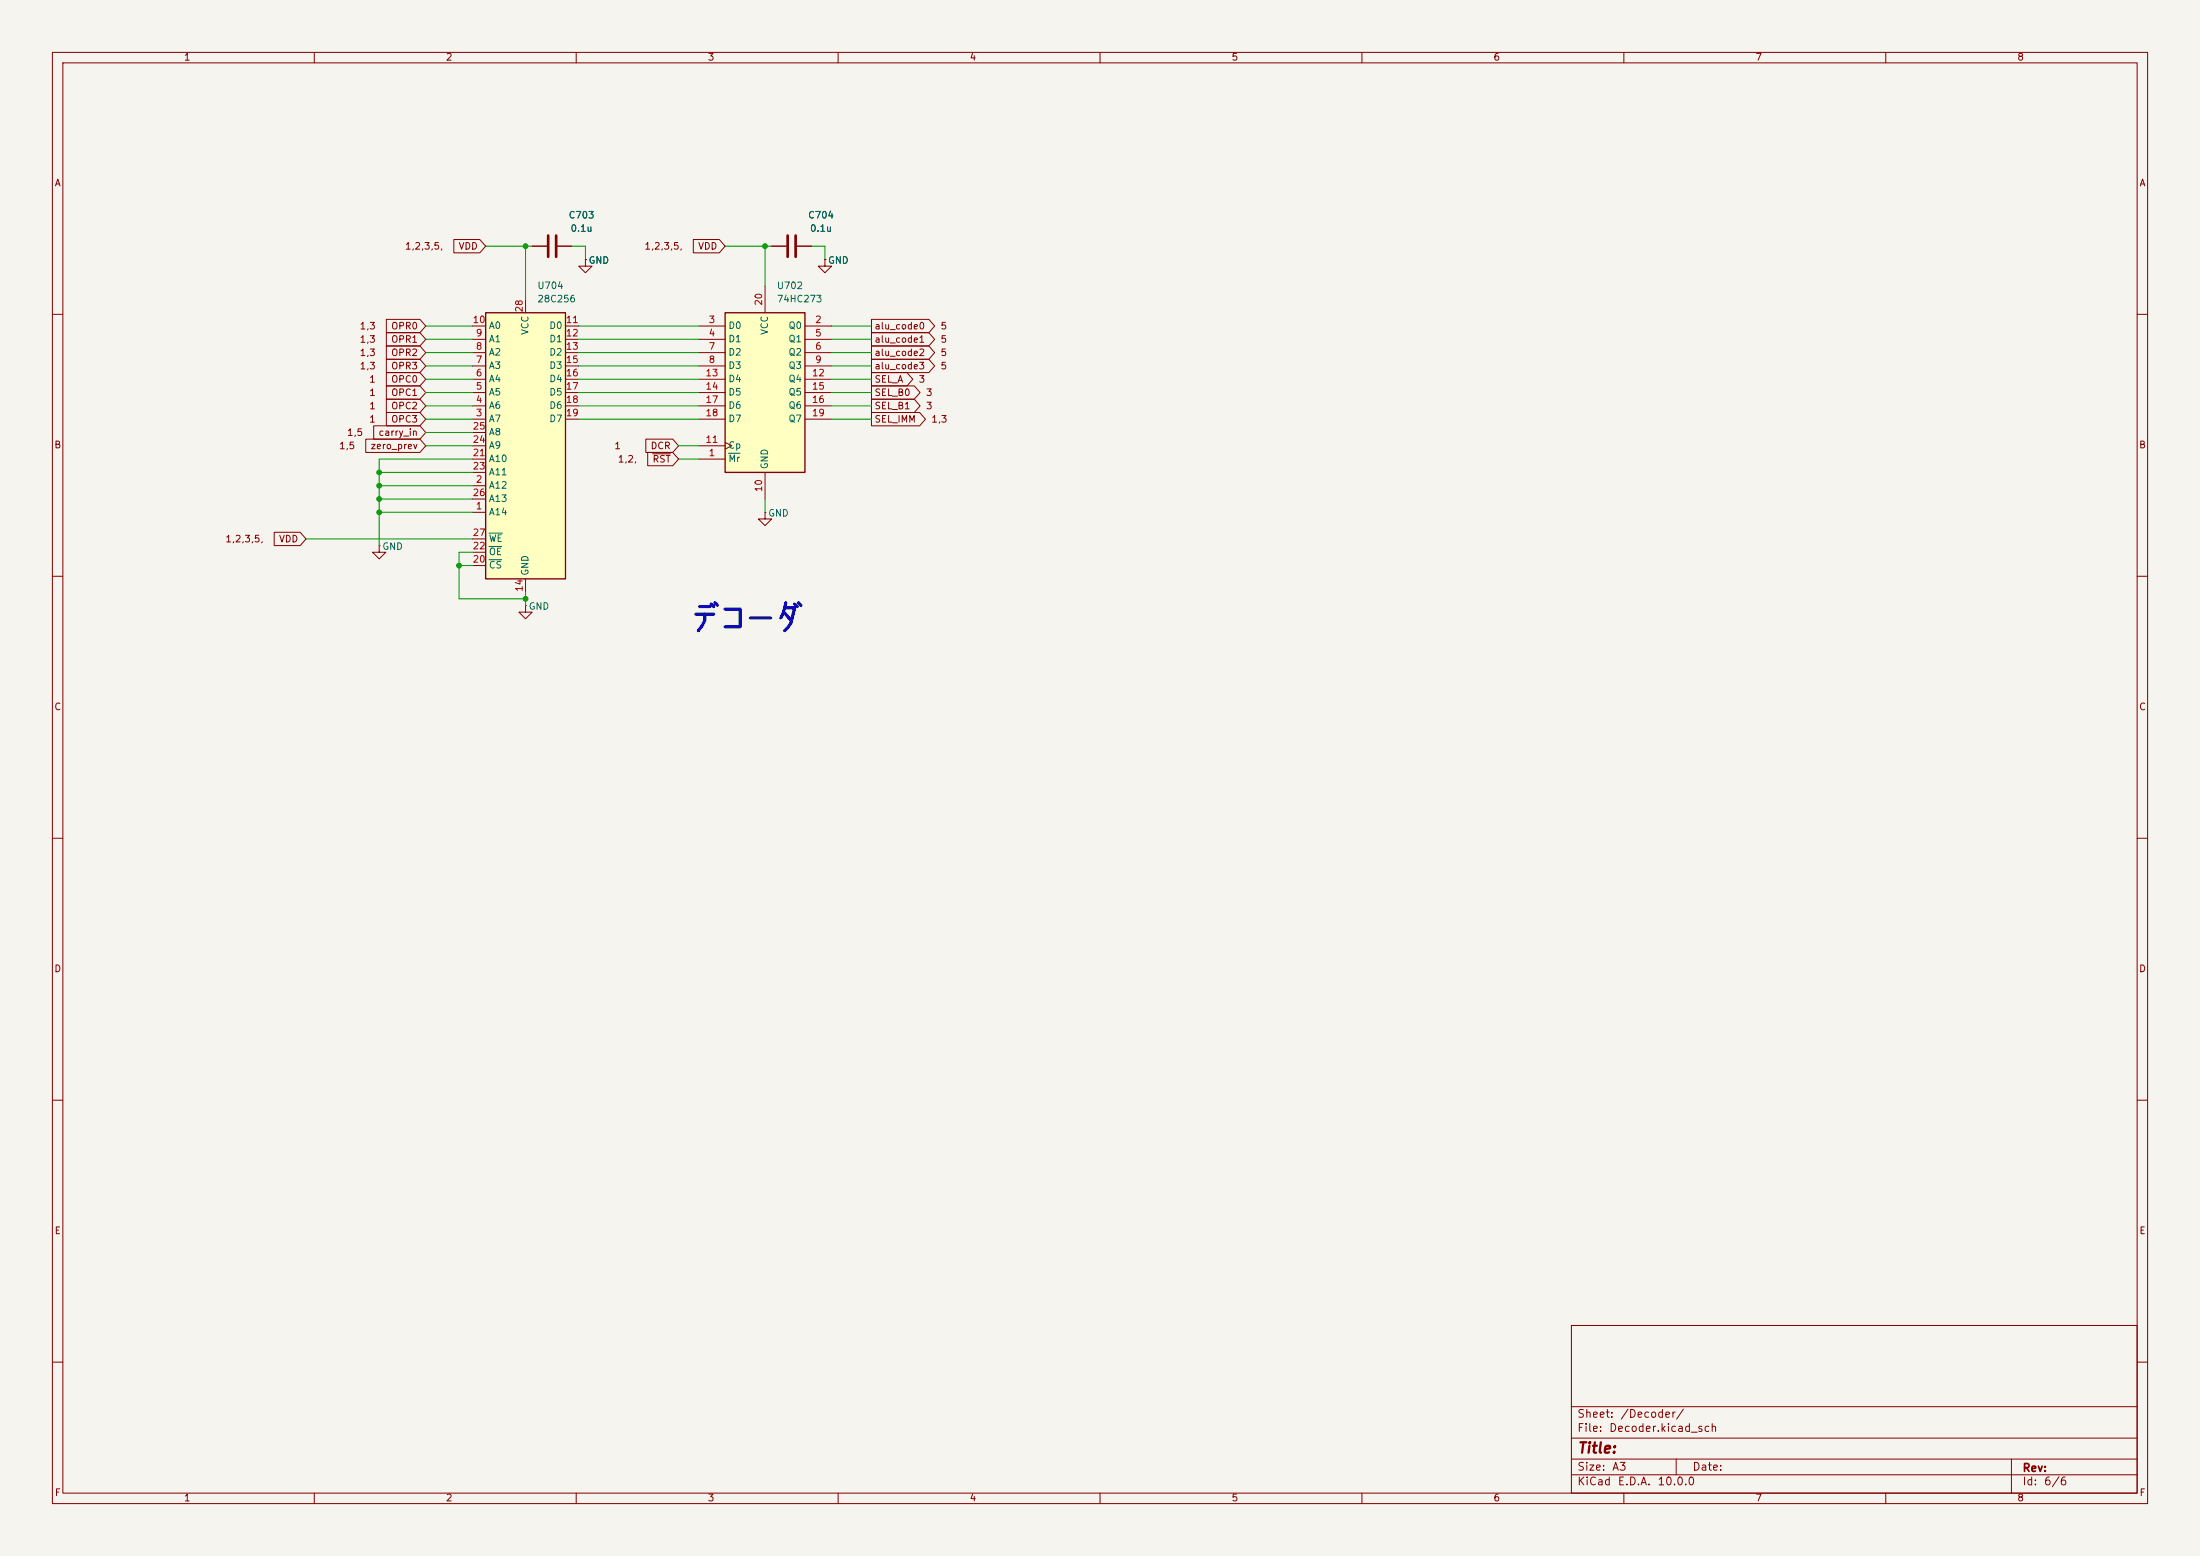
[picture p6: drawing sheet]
(kicad_sch
 (version 20260306)
 (generator "eeschema")
 (generator_version "10.0")
 (paper "A3")
 (lib_symbols
  (symbol "74xx:74LS273" (exclude_from_sim no) (in_bom yes) (on_board yes)
   (in_pos_files yes)
   (duplicate_pin_numbers_are_jumpers no)
   (property "Reference" "U" (at -7.62 16.51 0) (show_name no) (do_not_autoplace no) (effects (font (size 1.27 1.27))))
   (property "Value" "74LS273" (at -7.62 -16.51 0) (show_name no) (do_not_autoplace no) (effects (font (size 1.27 1.27))))
   (property "Footprint" "" (at 0 0 0) (show_name no) (do_not_autoplace no) (hide yes) (effects (font (size 1.27 1.27))))
   (property "Datasheet" "http://www.ti.com/lit/gpn/sn74LS273" (at 0 0 0) (show_name no) (do_not_autoplace no) (hide yes) (effects (font (size 1.27 1.27))))
   (property "Description" "8-bit D Flip-Flop, reset" (at 0 0 0) (show_name no) (do_not_autoplace no) (hide yes) (effects (font (size 1.27 1.27))))
   (symbol "74LS273_1_0"
    (pin input line (at -12.7 -12.7 0) (length 5.08) (name "~{Mr}" (effects (font (size 1.27 1.27)))) (number "1" (effects (font (size 1.27 1.27)))))
    (pin output line (at 12.7 12.7 180) (length 5.08) (name "Q0" (effects (font (size 1.27 1.27)))) (number "2" (effects (font (size 1.27 1.27)))))
    (pin input line (at -12.7 12.7 0) (length 5.08) (name "D0" (effects (font (size 1.27 1.27)))) (number "3" (effects (font (size 1.27 1.27)))))
    (pin input line (at -12.7 10.16 0) (length 5.08) (name "D1" (effects (font (size 1.27 1.27)))) (number "4" (effects (font (size 1.27 1.27)))))
    (pin output line (at 12.7 10.16 180) (length 5.08) (name "Q1" (effects (font (size 1.27 1.27)))) (number "5" (effects (font (size 1.27 1.27)))))
    (pin output line (at 12.7 7.62 180) (length 5.08) (name "Q2" (effects (font (size 1.27 1.27)))) (number "6" (effects (font (size 1.27 1.27)))))
    (pin input line (at -12.7 7.62 0) (length 5.08) (name "D2" (effects (font (size 1.27 1.27)))) (number "7" (effects (font (size 1.27 1.27)))))
    (pin input line (at -12.7 5.08 0) (length 5.08) (name "D3" (effects (font (size 1.27 1.27)))) (number "8" (effects (font (size 1.27 1.27)))))
    (pin output line (at 12.7 5.08 180) (length 5.08) (name "Q3" (effects (font (size 1.27 1.27)))) (number "9" (effects (font (size 1.27 1.27)))))
    (pin power_in line (at 0 -20.32 90) (length 5.08) (name "GND" (effects (font (size 1.27 1.27)))) (number "10" (effects (font (size 1.27 1.27)))))
    (pin input clock (at -12.7 -10.16 0) (length 5.08) (name "Cp" (effects (font (size 1.27 1.27)))) (number "11" (effects (font (size 1.27 1.27)))))
    (pin output line (at 12.7 2.54 180) (length 5.08) (name "Q4" (effects (font (size 1.27 1.27)))) (number "12" (effects (font (size 1.27 1.27)))))
    (pin input line (at -12.7 2.54 0) (length 5.08) (name "D4" (effects (font (size 1.27 1.27)))) (number "13" (effects (font (size 1.27 1.27)))))
    (pin input line (at -12.7 0 0) (length 5.08) (name "D5" (effects (font (size 1.27 1.27)))) (number "14" (effects (font (size 1.27 1.27)))))
    (pin output line (at 12.7 0 180) (length 5.08) (name "Q5" (effects (font (size 1.27 1.27)))) (number "15" (effects (font (size 1.27 1.27)))))
    (pin output line (at 12.7 -2.54 180) (length 5.08) (name "Q6" (effects (font (size 1.27 1.27)))) (number "16" (effects (font (size 1.27 1.27)))))
    (pin input line (at -12.7 -2.54 0) (length 5.08) (name "D6" (effects (font (size 1.27 1.27)))) (number "17" (effects (font (size 1.27 1.27)))))
    (pin input line (at -12.7 -5.08 0) (length 5.08) (name "D7" (effects (font (size 1.27 1.27)))) (number "18" (effects (font (size 1.27 1.27)))))
    (pin output line (at 12.7 -5.08 180) (length 5.08) (name "Q7" (effects (font (size 1.27 1.27)))) (number "19" (effects (font (size 1.27 1.27)))))
    (pin power_in line (at 0 20.32 270) (length 5.08) (name "VCC" (effects (font (size 1.27 1.27)))) (number "20" (effects (font (size 1.27 1.27))))))
   (symbol "74LS273_1_1"
    (rectangle (start -7.62 15.24) (end 7.62 -15.24) (stroke (width 0.254) (type default)) (fill (type background))))
   (embedded_fonts no))
  (symbol "Device:C"
   (pin_numbers (hide yes))
   (pin_names
    (offset 0.254)) (exclude_from_sim no) (in_bom yes) (on_board yes)
   (in_pos_files yes)
   (duplicate_pin_numbers_are_jumpers no)
   (property "Reference" "C" (at 0.635 2.54 0) (show_name no) (do_not_autoplace no) (effects (font (size 1.27 1.27)) (justify left)))
   (property "Value" "C" (at 0.635 -2.54 0) (show_name no) (do_not_autoplace no) (effects (font (size 1.27 1.27)) (justify left)))
   (property "Footprint" "" (at 0.9652 -3.81 0) (show_name no) (do_not_autoplace no) (hide yes) (effects (font (size 1.27 1.27))))
   (property "Datasheet" "" (at 0 0 0) (show_name no) (do_not_autoplace no) (hide yes) (effects (font (size 1.27 1.27))))
   (property "Description" "Unpolarized capacitor" (at 0 0 0) (show_name no) (do_not_autoplace no) (hide yes) (effects (font (size 1.27 1.27))))
   (symbol "C_0_1"
    (polyline (pts (xy -2.032 0.762) (xy 2.032 0.762)) (stroke (width 0.508) (type default)) (fill (type none)))
    (polyline (pts (xy -2.032 -0.762) (xy 2.032 -0.762)) (stroke (width 0.508) (type default)) (fill (type none))))
   (symbol "C_1_1"
    (pin passive line (at 0 3.81 270) (length 2.794) (name "" (effects (font (size 1.27 1.27)))) (number "1" (effects (font (size 1.27 1.27)))))
    (pin passive line (at 0 -3.81 90) (length 2.794) (name "" (effects (font (size 1.27 1.27)))) (number "2" (effects (font (size 1.27 1.27))))))
   (embedded_fonts no))
  (symbol "Memory_EEPROM:28C256" (exclude_from_sim no) (in_bom yes) (on_board yes)
   (in_pos_files yes)
   (duplicate_pin_numbers_are_jumpers no)
   (property "Reference" "U" (at -7.62 26.67 0) (show_name no) (do_not_autoplace no) (effects (font (size 1.27 1.27))))
   (property "Value" "28C256" (at 2.54 -26.67 0) (show_name no) (do_not_autoplace no) (effects (font (size 1.27 1.27)) (justify left)))
   (property "Footprint" "" (at 0 0 0) (show_name no) (do_not_autoplace no) (hide yes) (effects (font (size 1.27 1.27))))
   (property "Datasheet" "http://ww1.microchip.com/downloads/en/DeviceDoc/doc0006.pdf" (at 0 0 0) (show_name no) (do_not_autoplace no) (hide yes) (effects (font (size 1.27 1.27))))
   (property "Description" "Paged Parallel EEPROM 256Kb (32K x 8), DIP-28/SOIC-28" (at 0 0 0) (show_name no) (do_not_autoplace no) (hide yes) (effects (font (size 1.27 1.27))))
   (symbol "28C256_1_1"
    (rectangle (start -7.62 25.4) (end 7.62 -25.4) (stroke (width 0.254) (type default)) (fill (type background)))
    (pin input line (at -10.16 -12.7 0) (length 2.54) (name "A14" (effects (font (size 1.27 1.27)))) (number "1" (effects (font (size 1.27 1.27)))))
    (pin input line (at -10.16 -7.62 0) (length 2.54) (name "A12" (effects (font (size 1.27 1.27)))) (number "2" (effects (font (size 1.27 1.27)))))
    (pin input line (at -10.16 5.08 0) (length 2.54) (name "A7" (effects (font (size 1.27 1.27)))) (number "3" (effects (font (size 1.27 1.27)))))
    (pin input line (at -10.16 7.62 0) (length 2.54) (name "A6" (effects (font (size 1.27 1.27)))) (number "4" (effects (font (size 1.27 1.27)))))
    (pin input line (at -10.16 10.16 0) (length 2.54) (name "A5" (effects (font (size 1.27 1.27)))) (number "5" (effects (font (size 1.27 1.27)))))
    (pin input line (at -10.16 12.7 0) (length 2.54) (name "A4" (effects (font (size 1.27 1.27)))) (number "6" (effects (font (size 1.27 1.27)))))
    (pin input line (at -10.16 15.24 0) (length 2.54) (name "A3" (effects (font (size 1.27 1.27)))) (number "7" (effects (font (size 1.27 1.27)))))
    (pin input line (at -10.16 17.78 0) (length 2.54) (name "A2" (effects (font (size 1.27 1.27)))) (number "8" (effects (font (size 1.27 1.27)))))
    (pin input line (at -10.16 20.32 0) (length 2.54) (name "A1" (effects (font (size 1.27 1.27)))) (number "9" (effects (font (size 1.27 1.27)))))
    (pin input line (at -10.16 22.86 0) (length 2.54) (name "A0" (effects (font (size 1.27 1.27)))) (number "10" (effects (font (size 1.27 1.27)))))
    (pin tri_state line (at 10.16 22.86 180) (length 2.54) (name "D0" (effects (font (size 1.27 1.27)))) (number "11" (effects (font (size 1.27 1.27)))))
    (pin tri_state line (at 10.16 20.32 180) (length 2.54) (name "D1" (effects (font (size 1.27 1.27)))) (number "12" (effects (font (size 1.27 1.27)))))
    (pin tri_state line (at 10.16 17.78 180) (length 2.54) (name "D2" (effects (font (size 1.27 1.27)))) (number "13" (effects (font (size 1.27 1.27)))))
    (pin power_in line (at 0 -27.94 90) (length 2.54) (name "GND" (effects (font (size 1.27 1.27)))) (number "14" (effects (font (size 1.27 1.27)))))
    (pin tri_state line (at 10.16 15.24 180) (length 2.54) (name "D3" (effects (font (size 1.27 1.27)))) (number "15" (effects (font (size 1.27 1.27)))))
    (pin tri_state line (at 10.16 12.7 180) (length 2.54) (name "D4" (effects (font (size 1.27 1.27)))) (number "16" (effects (font (size 1.27 1.27)))))
    (pin tri_state line (at 10.16 10.16 180) (length 2.54) (name "D5" (effects (font (size 1.27 1.27)))) (number "17" (effects (font (size 1.27 1.27)))))
    (pin tri_state line (at 10.16 7.62 180) (length 2.54) (name "D6" (effects (font (size 1.27 1.27)))) (number "18" (effects (font (size 1.27 1.27)))))
    (pin tri_state line (at 10.16 5.08 180) (length 2.54) (name "D7" (effects (font (size 1.27 1.27)))) (number "19" (effects (font (size 1.27 1.27)))))
    (pin input line (at -10.16 -22.86 0) (length 2.54) (name "~{CS}" (effects (font (size 1.27 1.27)))) (number "20" (effects (font (size 1.27 1.27)))))
    (pin input line (at -10.16 -2.54 0) (length 2.54) (name "A10" (effects (font (size 1.27 1.27)))) (number "21" (effects (font (size 1.27 1.27)))))
    (pin input line (at -10.16 -20.32 0) (length 2.54) (name "~{OE}" (effects (font (size 1.27 1.27)))) (number "22" (effects (font (size 1.27 1.27)))))
    (pin input line (at -10.16 -5.08 0) (length 2.54) (name "A11" (effects (font (size 1.27 1.27)))) (number "23" (effects (font (size 1.27 1.27)))))
    (pin input line (at -10.16 0 0) (length 2.54) (name "A9" (effects (font (size 1.27 1.27)))) (number "24" (effects (font (size 1.27 1.27)))))
    (pin input line (at -10.16 2.54 0) (length 2.54) (name "A8" (effects (font (size 1.27 1.27)))) (number "25" (effects (font (size 1.27 1.27)))))
    (pin input line (at -10.16 -10.16 0) (length 2.54) (name "A13" (effects (font (size 1.27 1.27)))) (number "26" (effects (font (size 1.27 1.27)))))
    (pin input line (at -10.16 -17.78 0) (length 2.54) (name "~{WE}" (effects (font (size 1.27 1.27)))) (number "27" (effects (font (size 1.27 1.27)))))
    (pin power_in line (at 0 27.94 270) (length 2.54) (name "VCC" (effects (font (size 1.27 1.27)))) (number "28" (effects (font (size 1.27 1.27))))))
   (embedded_fonts no))
  (symbol "power:GND"
   (power global)
   (pin_numbers (hide yes))
   (pin_names
    (offset 0) (hide yes)) (exclude_from_sim no) (in_bom yes) (on_board yes)
   (in_pos_files yes)
   (duplicate_pin_numbers_are_jumpers no)
   (property "Reference" "#PWR" (at 0 -6.35 0) (show_name no) (do_not_autoplace no) (hide yes) (effects (font (size 1.27 1.27))))
   (property "Value" "GND" (at 0 -3.81 0) (show_name no) (do_not_autoplace no) (effects (font (size 1.27 1.27))))
   (property "Footprint" "" (at 0 0 0) (show_name no) (do_not_autoplace no) (hide yes) (effects (font (size 1.27 1.27))))
   (property "Datasheet" "" (at 0 0 0) (show_name no) (do_not_autoplace no) (hide yes) (effects (font (size 1.27 1.27))))
   (property "Description" "Power symbol creates a global label with name \"GND\" , ground" (at 0 0 0) (show_name no) (do_not_autoplace no) (hide yes) (effects (font (size 1.27 1.27))))
   (symbol "GND_0_1"
    (polyline (pts (xy 0 0) (xy 0 -1.27) (xy 1.27 -1.27) (xy 0 -2.54) (xy -1.27 -1.27) (xy 0 -1.27)) (stroke (width 0) (type default)) (fill (type none))))
   (symbol "GND_1_1"
    (pin power_in line (at 0 0 270) (length 0) (name "" (effects (font (size 1.27 1.27)))) (number "1" (effects (font (size 1.27 1.27))))))
   (embedded_fonts no)))
 (text "デコーダ"
  (exclude_from_sim no)
  (at 141.732 119.634 0)
  (effects (font (size 5.08 5.08))))
 (junction
  (at 72.39 92.71)
  (diameter 0)
  (color 0 0 0 0))
 (junction
  (at 72.39 95.25)
  (diameter 0)
  (color 0 0 0 0))
 (junction
  (at 100.33 114.3)
  (diameter 0)
  (color 0 0 0 0))
 (junction
  (at 72.39 90.17)
  (diameter 0)
  (color 0 0 0 0))
 (junction
  (at 100.33 46.99)
  (diameter 0)
  (color 0 0 0 0))
 (junction
  (at 87.63 107.95)
  (diameter 0)
  (color 0 0 0 0))
 (junction
  (at 72.39 97.79)
  (diameter 0)
  (color 0 0 0 0))
 (junction
  (at 146.05 46.99)
  (diameter 0)
  (color 0 0 0 0))
 (wire
  (pts (xy 110.49 80.01) (xy 133.35 80.01))
  (stroke (width 0) (type default)))
 (wire
  (pts (xy 158.75 62.23) (xy 166.37 62.23))
  (stroke (width 0) (type default)))
 (wire
  (pts (xy 81.28 74.93) (xy 90.17 74.93))
  (stroke (width 0) (type default)))
 (wire
  (pts (xy 81.28 77.47) (xy 90.17 77.47))
  (stroke (width 0) (type default)))
 (wire
  (pts (xy 154.94 46.99) (xy 157.48 46.99))
  (stroke (width 0) (type default)))
 (wire
  (pts (xy 81.28 69.85) (xy 90.17 69.85))
  (stroke (width 0) (type default)))
 (wire
  (pts (xy 87.63 105.41) (xy 87.63 107.95))
  (stroke (width 0) (type default)))
 (wire
  (pts (xy 100.33 46.99) (xy 100.33 57.15))
  (stroke (width 0) (type default)))
 (wire
  (pts (xy 92.71 46.99) (xy 100.33 46.99))
  (stroke (width 0) (type default)))
 (wire
  (pts (xy 90.17 105.41) (xy 87.63 105.41))
  (stroke (width 0) (type default)))
 (wire
  (pts (xy 129.54 87.63) (xy 133.35 87.63))
  (stroke (width 0) (type default)))
 (wire
  (pts (xy 158.75 77.47) (xy 166.37 77.47))
  (stroke (width 0) (type default)))
 (wire
  (pts (xy 111.76 46.99) (xy 111.76 49.53))
  (stroke (width 0) (type default)))
 (wire
  (pts (xy 158.75 64.77) (xy 166.37 64.77))
  (stroke (width 0) (type default)))
 (wire
  (pts (xy 81.28 85.09) (xy 90.17 85.09))
  (stroke (width 0) (type default)))
 (wire
  (pts (xy 81.28 64.77) (xy 90.17 64.77))
  (stroke (width 0) (type default)))
 (wire
  (pts (xy 81.28 62.23) (xy 90.17 62.23))
  (stroke (width 0) (type default)))
 (wire
  (pts (xy 100.33 46.99) (xy 101.6 46.99))
  (stroke (width 0) (type default)))
 (wire
  (pts (xy 58.42 102.87) (xy 90.17 102.87))
  (stroke (width 0) (type default)))
 (wire
  (pts (xy 100.33 114.3) (xy 100.33 115.57))
  (stroke (width 0) (type default)))
 (wire
  (pts (xy 110.49 74.93) (xy 133.35 74.93))
  (stroke (width 0) (type default)))
 (wire
  (pts (xy 90.17 87.63) (xy 72.39 87.63))
  (stroke (width 0) (type default)))
 (wire
  (pts (xy 158.75 72.39) (xy 166.37 72.39))
  (stroke (width 0) (type default)))
 (wire
  (pts (xy 72.39 92.71) (xy 72.39 95.25))
  (stroke (width 0) (type default)))
 (wire
  (pts (xy 81.28 80.01) (xy 90.17 80.01))
  (stroke (width 0) (type default)))
 (wire
  (pts (xy 146.05 95.25) (xy 146.05 97.79))
  (stroke (width 0) (type default)))
 (wire
  (pts (xy 158.75 80.01) (xy 166.37 80.01))
  (stroke (width 0) (type default)))
 (wire
  (pts (xy 158.75 69.85) (xy 166.37 69.85))
  (stroke (width 0) (type default)))
 (wire
  (pts (xy 81.28 82.55) (xy 90.17 82.55))
  (stroke (width 0) (type default)))
 (wire
  (pts (xy 138.43 46.99) (xy 146.05 46.99))
  (stroke (width 0) (type default)))
 (wire
  (pts (xy 110.49 64.77) (xy 133.35 64.77))
  (stroke (width 0) (type default)))
 (wire
  (pts (xy 72.39 90.17) (xy 90.17 90.17))
  (stroke (width 0) (type default)))
 (wire
  (pts (xy 157.48 46.99) (xy 157.48 49.53))
  (stroke (width 0) (type default)))
 (wire
  (pts (xy 109.22 46.99) (xy 111.76 46.99))
  (stroke (width 0) (type default)))
 (wire
  (pts (xy 146.05 46.99) (xy 147.32 46.99))
  (stroke (width 0) (type default)))
 (wire
  (pts (xy 87.63 107.95) (xy 87.63 114.3))
  (stroke (width 0) (type default)))
 (wire
  (pts (xy 146.05 46.99) (xy 146.05 54.61))
  (stroke (width 0) (type default)))
 (wire
  (pts (xy 129.54 85.09) (xy 133.35 85.09))
  (stroke (width 0) (type default)))
 (wire
  (pts (xy 81.28 72.39) (xy 90.17 72.39))
  (stroke (width 0) (type default)))
 (wire
  (pts (xy 110.49 69.85) (xy 133.35 69.85))
  (stroke (width 0) (type default)))
 (wire
  (pts (xy 90.17 97.79) (xy 72.39 97.79))
  (stroke (width 0) (type default)))
 (wire
  (pts (xy 90.17 95.25) (xy 72.39 95.25))
  (stroke (width 0) (type default)))
 (wire
  (pts (xy 100.33 113.03) (xy 100.33 114.3))
  (stroke (width 0) (type default)))
 (wire
  (pts (xy 81.28 67.31) (xy 90.17 67.31))
  (stroke (width 0) (type default)))
 (wire
  (pts (xy 110.49 67.31) (xy 133.35 67.31))
  (stroke (width 0) (type default)))
 (wire
  (pts (xy 110.49 72.39) (xy 133.35 72.39))
  (stroke (width 0) (type default)))
 (wire
  (pts (xy 90.17 92.71) (xy 72.39 92.71))
  (stroke (width 0) (type default)))
 (wire
  (pts (xy 110.49 77.47) (xy 133.35 77.47))
  (stroke (width 0) (type default)))
 (wire
  (pts (xy 87.63 107.95) (xy 90.17 107.95))
  (stroke (width 0) (type default)))
 (wire
  (pts (xy 158.75 67.31) (xy 166.37 67.31))
  (stroke (width 0) (type default)))
 (wire
  (pts (xy 87.63 114.3) (xy 100.33 114.3))
  (stroke (width 0) (type default)))
 (wire
  (pts (xy 72.39 97.79) (xy 72.39 104.14))
  (stroke (width 0) (type default)))
 (wire
  (pts (xy 110.49 62.23) (xy 133.35 62.23))
  (stroke (width 0) (type default)))
 (wire
  (pts (xy 72.39 90.17) (xy 72.39 92.71))
  (stroke (width 0) (type default)))
 (wire
  (pts (xy 158.75 74.93) (xy 166.37 74.93))
  (stroke (width 0) (type default)))
 (wire
  (pts (xy 72.39 87.63) (xy 72.39 90.17))
  (stroke (width 0) (type default)))
 (wire
  (pts (xy 72.39 95.25) (xy 72.39 97.79))
  (stroke (width 0) (type default)))
 (global_label "OPR3"
  (shape input)
  (at 81.28 69.85 180)
  (fields_autoplaced yes)
  (effects (font (size 1.27 1.27)) (justify right))
  (property "Intersheetrefs" "${INTERSHEET_REFS}" (at 73.2148 69.85 0) (show_name no) (do_not_autoplace no) (effects (font (size 1.27 1.27)) (justify right))))
 (global_label "OPR2"
  (shape input)
  (at 81.28 67.31 180)
  (fields_autoplaced yes)
  (effects (font (size 1.27 1.27)) (justify right))
  (property "Intersheetrefs" "${INTERSHEET_REFS}" (at 73.2148 67.31 0) (show_name no) (do_not_autoplace no) (effects (font (size 1.27 1.27)) (justify right))))
 (global_label "VDD"
  (shape input)
  (at 138.43 46.99 180)
  (fields_autoplaced yes)
  (effects (font (size 1.27 1.27)) (justify right))
  (property "Intersheetrefs" "${INTERSHEET_REFS}" (at 131.8162 46.99 0) (show_name no) (do_not_autoplace no) (effects (font (size 1.27 1.27)) (justify right))))
 (global_label "OPC0"
  (shape input)
  (at 81.28 72.39 180)
  (fields_autoplaced yes)
  (effects (font (size 1.27 1.27)) (justify right))
  (property "Intersheetrefs" "${INTERSHEET_REFS}" (at 73.2148 72.39 0) (show_name no) (do_not_autoplace no) (effects (font (size 1.27 1.27)) (justify right))))
 (global_label "SEL_IMM"
  (shape output)
  (at 166.37 80.01 0)
  (fields_autoplaced yes)
  (effects (font (size 1.27 1.27)) (justify left))
  (property "Intersheetrefs" "${INTERSHEET_REFS}" (at 177.217 80.01 0) (show_name no) (do_not_autoplace no) (effects (font (size 1.27 1.27)) (justify left))))
 (global_label "OPR1"
  (shape input)
  (at 81.28 64.77 180)
  (fields_autoplaced yes)
  (effects (font (size 1.27 1.27)) (justify right))
  (property "Intersheetrefs" "${INTERSHEET_REFS}" (at 73.2148 64.77 0) (show_name no) (do_not_autoplace no) (effects (font (size 1.27 1.27)) (justify right))))
 (global_label "DCR"
  (shape input)
  (at 129.54 85.09 180)
  (fields_autoplaced yes)
  (effects (font (size 1.27 1.27)) (justify right))
  (property "Intersheetrefs" "${INTERSHEET_REFS}" (at 120.0234 85.09 0) (show_name no) (do_not_autoplace no) (effects (font (size 1.27 1.27)) (justify right))))
 (global_label "zero_prev"
  (shape input)
  (at 81.28 85.09 180)
  (fields_autoplaced yes)
  (effects (font (size 1.27 1.27)) (justify right))
  (property "Intersheetrefs" "${INTERSHEET_REFS}" (at 69.2839 85.09 0) (show_name no) (do_not_autoplace no) (effects (font (size 1.27 1.27)) (justify right))))
 (global_label "alu_code2"
  (shape output)
  (at 166.37 67.31 0)
  (fields_autoplaced yes)
  (effects (font (size 1.27 1.27)) (justify left))
  (property "Intersheetrefs" "${INTERSHEET_REFS}" (at 178.9707 67.31 0) (show_name no) (do_not_autoplace no) (effects (font (size 1.27 1.27)) (justify left))))
 (global_label "SEL_B1"
  (shape output)
  (at 166.37 77.47 0)
  (fields_autoplaced yes)
  (effects (font (size 1.27 1.27)) (justify left))
  (property "Intersheetrefs" "${INTERSHEET_REFS}" (at 176.1889 77.47 0) (show_name no) (do_not_autoplace no) (effects (font (size 1.27 1.27)) (justify left))))
 (global_label "VDD"
  (shape input)
  (at 92.71 46.99 180)
  (fields_autoplaced yes)
  (effects (font (size 1.27 1.27)) (justify right))
  (property "Intersheetrefs" "${INTERSHEET_REFS}" (at 86.0962 46.99 0) (show_name no) (do_not_autoplace no) (effects (font (size 1.27 1.27)) (justify right))))
 (global_label "alu_code1"
  (shape output)
  (at 166.37 64.77 0)
  (fields_autoplaced yes)
  (effects (font (size 1.27 1.27)) (justify left))
  (property "Intersheetrefs" "${INTERSHEET_REFS}" (at 178.9707 64.77 0) (show_name no) (do_not_autoplace no) (effects (font (size 1.27 1.27)) (justify left))))
 (global_label "alu_code0"
  (shape output)
  (at 166.37 62.23 0)
  (fields_autoplaced yes)
  (effects (font (size 1.27 1.27)) (justify left))
  (property "Intersheetrefs" "${INTERSHEET_REFS}" (at 178.9707 62.23 0) (show_name no) (do_not_autoplace no) (effects (font (size 1.27 1.27)) (justify left))))
 (global_label "SEL_A"
  (shape output)
  (at 166.37 72.39 0)
  (fields_autoplaced yes)
  (effects (font (size 1.27 1.27)) (justify left))
  (property "Intersheetrefs" "${INTERSHEET_REFS}" (at 174.798 72.39 0) (show_name no) (do_not_autoplace no) (effects (font (size 1.27 1.27)) (justify left))))
 (global_label "~{RST}"
  (shape input)
  (at 129.54 87.63 180)
  (fields_autoplaced yes)
  (effects (font (size 1.27 1.27)) (justify right))
  (property "Intersheetrefs" "${INTERSHEET_REFS}" (at 123.1077 87.63 0) (show_name no) (do_not_autoplace no) (effects (font (size 1.27 1.27)) (justify right))))
 (global_label "carry_in"
  (shape input)
  (at 81.28 82.55 180)
  (fields_autoplaced yes)
  (effects (font (size 1.27 1.27)) (justify right))
  (property "Intersheetrefs" "${INTERSHEET_REFS}" (at 70.7958 82.55 0) (show_name no) (do_not_autoplace no) (effects (font (size 1.27 1.27)) (justify right))))
 (global_label "VDD"
  (shape input)
  (at 58.42 102.87 180)
  (fields_autoplaced yes)
  (effects (font (size 1.27 1.27)) (justify right))
  (property "Intersheetrefs" "${INTERSHEET_REFS}" (at 51.8062 102.87 0) (show_name no) (do_not_autoplace no) (effects (font (size 1.27 1.27)) (justify right))))
 (global_label "alu_code3"
  (shape output)
  (at 166.37 69.85 0)
  (fields_autoplaced yes)
  (effects (font (size 1.27 1.27)) (justify left))
  (property "Intersheetrefs" "${INTERSHEET_REFS}" (at 178.9707 69.85 0) (show_name no) (do_not_autoplace no) (effects (font (size 1.27 1.27)) (justify left))))
 (global_label "OPC1"
  (shape input)
  (at 81.28 74.93 180)
  (fields_autoplaced yes)
  (effects (font (size 1.27 1.27)) (justify right))
  (property "Intersheetrefs" "${INTERSHEET_REFS}" (at 73.2148 74.93 0) (show_name no) (do_not_autoplace no) (effects (font (size 1.27 1.27)) (justify right))))
 (global_label "OPC3"
  (shape input)
  (at 81.28 80.01 180)
  (fields_autoplaced yes)
  (effects (font (size 1.27 1.27)) (justify right))
  (property "Intersheetrefs" "${INTERSHEET_REFS}" (at 73.2148 80.01 0) (show_name no) (do_not_autoplace no) (effects (font (size 1.27 1.27)) (justify right))))
 (global_label "OPC2"
  (shape input)
  (at 81.28 77.47 180)
  (fields_autoplaced yes)
  (effects (font (size 1.27 1.27)) (justify right))
  (property "Intersheetrefs" "${INTERSHEET_REFS}" (at 73.2148 77.47 0) (show_name no) (do_not_autoplace no) (effects (font (size 1.27 1.27)) (justify right))))
 (global_label "OPR0"
  (shape input)
  (at 81.28 62.23 180)
  (fields_autoplaced yes)
  (effects (font (size 1.27 1.27)) (justify right))
  (property "Intersheetrefs" "${INTERSHEET_REFS}" (at 73.2148 62.23 0) (show_name no) (do_not_autoplace no) (effects (font (size 1.27 1.27)) (justify right))))
 (global_label "SEL_B0"
  (shape output)
  (at 166.37 74.93 0)
  (fields_autoplaced yes)
  (effects (font (size 1.27 1.27)) (justify left))
  (property "Intersheetrefs" "${INTERSHEET_REFS}" (at 176.1889 74.93 0) (show_name no) (do_not_autoplace no) (effects (font (size 1.27 1.27)) (justify left))))
 (symbol
  (lib_id "power:GND")
  (at 157.48 49.53 0)
  (unit 1)
  (body_style 1)
  (exclude_from_sim no)
  (in_bom yes)
  (on_board yes)
  (in_pos_files yes)
  (dnp no)
  (property "Reference" "#PWR0704" (at 157.48 55.88 0) (hide yes) (show_name no) (do_not_autoplace no) (effects (font (size 1.27 1.27))))
  (property "Value" "GND" (at 160.02 49.784 0) (show_name no) (do_not_autoplace no) (effects (font (size 1.27 1.27))))
  (property "Footprint" "" (at 157.48 49.53 0) (hide yes) (show_name no) (do_not_autoplace no) (effects (font (size 1.27 1.27))))
  (property "Datasheet" "" (at 157.48 49.53 0) (hide yes) (show_name no) (do_not_autoplace no) (effects (font (size 1.27 1.27))))
  (property "Description" "Power symbol creates a global label with name \"GND\" , ground" (at 157.48 49.53 0) (hide yes) (show_name no) (do_not_autoplace no) (effects (font (size 1.27 1.27))))
  (pin "1"))
 (symbol
  (lib_id "power:GND")
  (at 146.05 97.79 0)
  (unit 1)
  (body_style 1)
  (exclude_from_sim no)
  (in_bom yes)
  (on_board yes)
  (in_pos_files yes)
  (dnp no)
  (property "Reference" "#PWR0706" (at 146.05 104.14 0) (hide yes) (show_name no) (do_not_autoplace no) (effects (font (size 1.27 1.27))))
  (property "Value" "GND" (at 148.59 98.044 0) (show_name no) (do_not_autoplace no) (effects (font (size 1.27 1.27))))
  (property "Footprint" "" (at 146.05 97.79 0) (hide yes) (show_name no) (do_not_autoplace no) (effects (font (size 1.27 1.27))))
  (property "Datasheet" "" (at 146.05 97.79 0) (hide yes) (show_name no) (do_not_autoplace no) (effects (font (size 1.27 1.27))))
  (property "Description" "Power symbol creates a global label with name \"GND\" , ground" (at 146.05 97.79 0) (hide yes) (show_name no) (do_not_autoplace no) (effects (font (size 1.27 1.27))))
  (pin "1"))
 (symbol
  (lib_id "Device:C")
  (at 151.13 46.99 270)
  (unit 1)
  (body_style 1)
  (exclude_from_sim no)
  (in_bom yes)
  (on_board yes)
  (in_pos_files yes)
  (dnp no)
  (property "Reference" "C704" (at 156.718 41.148 90) (show_name no) (do_not_autoplace no) (effects (font (size 1.27 1.27))))
  (property "Value" "0.1u" (at 156.718 43.688 90) (show_name no) (do_not_autoplace no) (effects (font (size 1.27 1.27))))
  (property "Footprint" "Capacitor_THT:C_Disc_D4.3mm_W1.9mm_P5.00mm" (at 147.32 47.9552 0) (hide yes) (show_name no) (do_not_autoplace no) (effects (font (size 1.27 1.27))))
  (property "Datasheet" "" (at 151.13 46.99 0) (hide yes) (show_name no) (do_not_autoplace no) (effects (font (size 1.27 1.27))))
  (property "Description" "Unpolarized capacitor" (at 151.13 46.99 0) (hide yes) (show_name no) (do_not_autoplace no) (effects (font (size 1.27 1.27))))
  (pin "2")
  (pin "1"))
 (symbol
  (lib_id "Device:C")
  (at 105.41 46.99 270)
  (unit 1)
  (body_style 1)
  (exclude_from_sim no)
  (in_bom yes)
  (on_board yes)
  (in_pos_files yes)
  (dnp no)
  (property "Reference" "C703" (at 110.998 41.148 90) (show_name no) (do_not_autoplace no) (effects (font (size 1.27 1.27))))
  (property "Value" "0.1u" (at 110.998 43.688 90) (show_name no) (do_not_autoplace no) (effects (font (size 1.27 1.27))))
  (property "Footprint" "Capacitor_THT:C_Disc_D4.3mm_W1.9mm_P5.00mm" (at 101.6 47.9552 0) (hide yes) (show_name no) (do_not_autoplace no) (effects (font (size 1.27 1.27))))
  (property "Datasheet" "" (at 105.41 46.99 0) (hide yes) (show_name no) (do_not_autoplace no) (effects (font (size 1.27 1.27))))
  (property "Description" "Unpolarized capacitor" (at 105.41 46.99 0) (hide yes) (show_name no) (do_not_autoplace no) (effects (font (size 1.27 1.27))))
  (pin "2")
  (pin "1"))
 (symbol
  (lib_id "power:GND")
  (at 111.76 49.53 0)
  (unit 1)
  (body_style 1)
  (exclude_from_sim no)
  (in_bom yes)
  (on_board yes)
  (in_pos_files yes)
  (dnp no)
  (property "Reference" "#PWR0703" (at 111.76 55.88 0) (hide yes) (show_name no) (do_not_autoplace no) (effects (font (size 1.27 1.27))))
  (property "Value" "GND" (at 114.3 49.784 0) (show_name no) (do_not_autoplace no) (effects (font (size 1.27 1.27))))
  (property "Footprint" "" (at 111.76 49.53 0) (hide yes) (show_name no) (do_not_autoplace no) (effects (font (size 1.27 1.27))))
  (property "Datasheet" "" (at 111.76 49.53 0) (hide yes) (show_name no) (do_not_autoplace no) (effects (font (size 1.27 1.27))))
  (property "Description" "Power symbol creates a global label with name \"GND\" , ground" (at 111.76 49.53 0) (hide yes) (show_name no) (do_not_autoplace no) (effects (font (size 1.27 1.27))))
  (pin "1"))
 (symbol
  (lib_id "power:GND")
  (at 100.33 115.57 0)
  (unit 1)
  (body_style 1)
  (exclude_from_sim no)
  (in_bom yes)
  (on_board yes)
  (in_pos_files yes)
  (dnp no)
  (property "Reference" "#PWR0710" (at 100.33 121.92 0) (hide yes) (show_name no) (do_not_autoplace no) (effects (font (size 1.27 1.27))))
  (property "Value" "GND" (at 102.87 115.824 0) (show_name no) (do_not_autoplace no) (effects (font (size 1.27 1.27))))
  (property "Footprint" "" (at 100.33 115.57 0) (hide yes) (show_name no) (do_not_autoplace no) (effects (font (size 1.27 1.27))))
  (property "Datasheet" "" (at 100.33 115.57 0) (hide yes) (show_name no) (do_not_autoplace no) (effects (font (size 1.27 1.27))))
  (property "Description" "Power symbol creates a global label with name \"GND\" , ground" (at 100.33 115.57 0) (hide yes) (show_name no) (do_not_autoplace no) (effects (font (size 1.27 1.27))))
  (pin "1"))
 (symbol
  (lib_id "Memory_EEPROM:28C256")
  (at 100.33 85.09 0)
  (unit 1)
  (body_style 1)
  (exclude_from_sim no)
  (in_bom yes)
  (on_board yes)
  (in_pos_files yes)
  (dnp no)
  (fields_autoplaced yes)
  (property "Reference" "U704" (at 102.4733 54.61 0) (show_name no) (do_not_autoplace no) (effects (font (size 1.27 1.27)) (justify left)))
  (property "Value" "28C256" (at 102.4733 57.15 0) (show_name no) (do_not_autoplace no) (effects (font (size 1.27 1.27)) (justify left)))
  (property "Footprint" "Package_DIP:DIP-28_W15.24mm_Socket" (at 100.33 85.09 0) (hide yes) (show_name no) (do_not_autoplace no) (effects (font (size 1.27 1.27))))
  (property "Datasheet" "http://ww1.microchip.com/downloads/en/DeviceDoc/doc0006.pdf" (at 100.33 85.09 0) (hide yes) (show_name no) (do_not_autoplace no) (effects (font (size 1.27 1.27))))
  (property "Description" "Paged Parallel EEPROM 256Kb (32K x 8), DIP-28/SOIC-28" (at 100.33 85.09 0) (hide yes) (show_name no) (do_not_autoplace no) (effects (font (size 1.27 1.27))))
  (pin "8")
  (pin "3")
  (pin "20")
  (pin "25")
  (pin "24")
  (pin "12")
  (pin "15")
  (pin "17")
  (pin "10")
  (pin "21")
  (pin "7")
  (pin "5")
  (pin "23")
  (pin "2")
  (pin "1")
  (pin "4")
  (pin "27")
  (pin "6")
  (pin "9")
  (pin "26")
  (pin "22")
  (pin "28")
  (pin "14")
  (pin "11")
  (pin "13")
  (pin "16")
  (pin "19")
  (pin "18"))
 (symbol
  (lib_id "74xx:74LS273")
  (at 146.05 74.93 0)
  (unit 1)
  (body_style 1)
  (exclude_from_sim no)
  (in_bom yes)
  (on_board yes)
  (in_pos_files yes)
  (dnp no)
  (fields_autoplaced yes)
  (property "Reference" "U702" (at 148.1933 54.61 0) (show_name no) (do_not_autoplace no) (effects (font (size 1.27 1.27)) (justify left)))
  (property "Value" "74HC273" (at 148.1933 57.15 0) (show_name no) (do_not_autoplace no) (effects (font (size 1.27 1.27)) (justify left)))
  (property "Footprint" "Package_DIP:DIP-20_W7.62mm_Socket" (at 146.05 74.93 0) (hide yes) (show_name no) (do_not_autoplace no) (effects (font (size 1.27 1.27))))
  (property "Datasheet" "http://www.ti.com/lit/gpn/sn74LS273" (at 146.05 74.93 0) (hide yes) (show_name no) (do_not_autoplace no) (effects (font (size 1.27 1.27))))
  (property "Description" "8-bit D Flip-Flop, reset" (at 146.05 74.93 0) (hide yes) (show_name no) (do_not_autoplace no) (effects (font (size 1.27 1.27))))
  (pin "15")
  (pin "19")
  (pin "3")
  (pin "4")
  (pin "8")
  (pin "13")
  (pin "17")
  (pin "11")
  (pin "10")
  (pin "2")
  (pin "5")
  (pin "6")
  (pin "14")
  (pin "18")
  (pin "7")
  (pin "1")
  (pin "20")
  (pin "9")
  (pin "12")
  (pin "16"))
 (symbol
  (lib_id "power:GND")
  (at 72.39 104.14 0)
  (unit 1)
  (body_style 1)
  (exclude_from_sim no)
  (in_bom yes)
  (on_board yes)
  (in_pos_files yes)
  (dnp no)
  (property "Reference" "#PWR0708" (at 72.39 110.49 0) (hide yes) (show_name no) (do_not_autoplace no) (effects (font (size 1.27 1.27))))
  (property "Value" "GND" (at 74.93 104.394 0) (show_name no) (do_not_autoplace no) (effects (font (size 1.27 1.27))))
  (property "Footprint" "" (at 72.39 104.14 0) (hide yes) (show_name no) (do_not_autoplace no) (effects (font (size 1.27 1.27))))
  (property "Datasheet" "" (at 72.39 104.14 0) (hide yes) (show_name no) (do_not_autoplace no) (effects (font (size 1.27 1.27))))
  (property "Description" "Power symbol creates a global label with name \"GND\" , ground" (at 72.39 104.14 0) (hide yes) (show_name no) (do_not_autoplace no) (effects (font (size 1.27 1.27))))
  (pin "1")))
